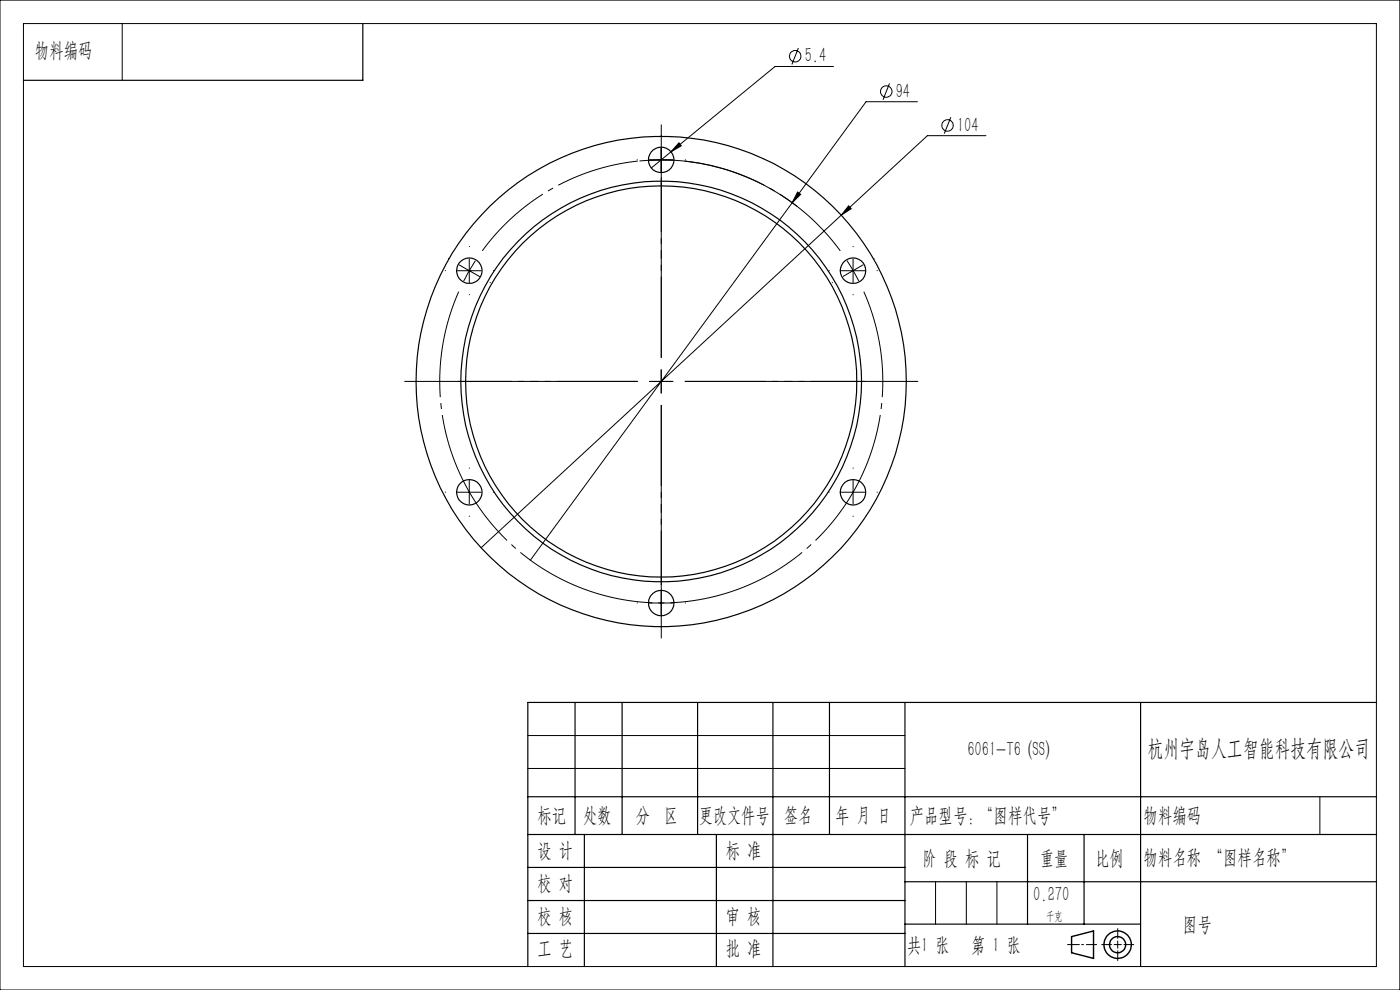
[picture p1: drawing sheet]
<svg xmlns="http://www.w3.org/2000/svg" width="297mm" height="210mm" viewBox="0 0 297 210" stroke-linecap="round" stroke-linejoin="round" font-family="sans-serif">
<g fill="none" stroke="#000" stroke-width=".25">
<path d="M77 5v12h-72M122 149v28M132 149v28M148 149v28M164 149v56M176 149v28M192 149v56M242 149v56M292 149h-180v56M112 169h180M112 177h180M124 177v28"/>
<path d="M152 177v28M218 177v19M230 177v19M112 184h80M112 191h80M112 198h80M192 187h100M192 196h50"/>
<circle cx="140.3" cy="33.9" r="2.7"/>
<circle cx="99.6" cy="57.4" r="2.7"/>
<circle cx="181" cy="57.4" r="2.71"/>
<circle cx="140.2" cy="80.9" r="42.5"/>
<circle cx="140.3" cy="80.9" r="41.5"/>
<circle cx="140.3" cy="80.9" r="52"/>
<circle cx="99.6" cy="104.4" r="2.7"/>
<circle cx="181" cy="104.4" r="2.71"/>
<circle cx="140.3" cy="127.9" r="2.69"/>
</g>
<g fill="none" stroke="#000" stroke-width=".21">
<path d="M0 0h297v210h-297zM5 5h287v200h-287zM25.9 5v12M169.4 10.2l-1.4 3.5M176.8 14.1h-12.4l-22.1 18.1M188.7 17.7l-1.4 3.5M135.7 34.1a47.1 47.1 0 0 1 33.4 9.7M137.8 33.9h5M140.3 31.4v5M142.3 32.2l-4.1 3.4M144 30.3l.5 .6-2.2 1.3zM194.6 21.6h-10.9l-15.6 21.4"/>
<path d="M201.7 24.9l-1.4 3.5M209.2 28.8h-12.5l-94.6 87.4M97 57.4h5.1M97.4 56.2l2.2 1.2M99.6 57.4l-1.2 2.2M99.6 54.9v5M99.6 57.4l2.1 1.3M100.9 55.3l-1.3 2.1M168.1 43l-55.6 75.8M169.2 40.7l.7 .5-1.8 1.8zM178.5 57.4h5M180 43.7l.6 .6-2.1 1.3z"/>
<path d="M181 54.9v5M140.3 78.4v5M137.8 80.9h5M97 104.4h5.1M99.6 101.9v5M178.5 104.4h5M181 101.9v5M137.8 127.9h5M140.3 125.4v5M112 156h80M112 163h80M280 169v8"/>
<path d="M198.5 187v9M205 187v9M211.5 187v9"/>
<circle cx="168.7" cy="11.9" r="1.2"/>
<circle cx="188" cy="19.4" r="1.21"/>
<circle cx="201" cy="26.6" r="1.2"/>
</g>
<g fill="none" stroke="#000" stroke-width=".21" stroke-dasharray="30.5 1.3 1.3 1.3" stroke-linecap="butt">
<path d="M135.3 33.9h-.2M140.3 33.9l-2.5 .1M140.3 33.9l2.5 .1M140.3 28.9v-.2M140.3 38.9v.2M140.3 33.9v-2.5M140.3 33.9v2.5M145.3 33.9h.2M94.6 57.4h-.2M95.3 54.9l-.2-.1M99.6 52.4v-.2M103.9 59.9l.2 .1"/>
<path d="M104.6 57.4h.2M176 57.4h-.2M176.7 59.9l-.2 .1M181 57.4l-1.3-2.1M181 57.4l1.2 2.2M181 52.4v-.2M181 57.4l2.2-1.2M181 57.4l-2.2 1.3M185.3 54.9l.2-.1M186 57.4h.2M99.6 62.4v.2M181 62.4v.2"/>
<path d="M99.6 99.4v-.2M140.3 80.9v-2.5M140.3 80.9h-2.5M140.3 80.9v2.5M140.3 80.9h2.5M181 99.4v-.2M94.6 104.4h-.2M99.6 109.4v.2M104.6 104.4h.2M176 104.4h-.2M181 109.4v.2M186 104.4h.2"/>
<path d="M135.3 127.9h-.2M140.3 122.9v-.2M140.3 132.9v.2M145.3 127.9h.2"/>
</g>
<path d="M135.3 34.2a47 47 0 0 0-33 19M178.3 53.2a47 47 0 0 0-33-19" fill="none" stroke="#000" stroke-width=".21" stroke-dasharray="30.5 1.3 1.3 1.3" stroke-dashoffset="12.8" stroke-linecap="butt"/>
<path d="M97.3 61.9a47 47 0 0 0 43 66 47 47 0 0 0 43-66" fill="none" stroke="#000" stroke-width=".21" stroke-dasharray="30.5 1.3 1.3 1.3" stroke-dashoffset="7.5" stroke-linecap="butt"/>
<g fill="none" stroke="#000" stroke-width=".3">
<path d="M227.3 198.7l4.7-1.2v5.8l-4.7-1.2z"/>
<circle cx="237.1" cy="200.4" r="1.71"/>
<circle cx="237.1" cy="200.4" r="2.91"/>
</g>
<path d="M140.3 75.9v-49.5M135.3 80.9h-49.5M140.3 85.9v49.5M145.3 80.9h49.5" fill="none" stroke="#000" stroke-width=".21" stroke-dasharray="30.5 1.3 1.3 1.3" stroke-dashoffset="7.6" stroke-linecap="butt"/>
<path d="M140.3 75.9v-38.2M135.3 80.9h-38.2M140.3 85.9v38.2M145.3 80.9h38.2" fill="none" stroke="#000" stroke-width=".21" stroke-dasharray="30.5 1.3 1.3 1.3" stroke-dashoffset="13.3" stroke-linecap="butt"/>
<path d="M237.1 199.1v-2.2M237.1 199.5v1.7M226.4 200.4h2.6M229.4 200.4h.5M230.4 200.4h2.3M233.7 200.4h2.2M236.3 200.4h1.7M237.1 201.6v2.2M238.4 200.4h2.2" fill="none" stroke="#000" stroke-width=".21" stroke-dasharray="6.3 1.3 1.3 1.3" stroke-linecap="butt"/>
<path d="M169.2 40.7l-1.1 2.3 1.8-1.8zM180 43.7l-1.5 1.9 2.1-1.3zM144 30.3l-1.7 1.9 2.2-1.3z" fill="#000"/>
<text font-size="4.9" x="243.4" y="160.4">杭州宇岛人工智能科技有限公司</text>
<g font-size="4.4">
<text x="7.4" y="12.1">物料编码</text>
<text x="170.7" y="13.2">5.4</text>
<text x="190" y="20.7">94</text>
<text x="203" y="27.9">104</text>
<text x="205.2" y="160.4">6061-T6 (SS)</text>
<text x="114" y="174.3">标记</text>
<text x="123.7" y="174.3">处数</text>
<text x="134.9" y="174.3">分 区</text>
<text x="148.3" y="174.3">更改文件号</text>
<text x="166.4" y="174.3">签名</text>
<text x="177.3" y="174.3">年 月 日</text>
<text x="193" y="174.3">产品型号：“图样代号”</text>
<text x="242.6" y="174.3">物料编码</text>
<text x="114" y="181.7">设 计</text>
<text x="154" y="181.7">标 准</text>
<text x="195.7" y="183.4">阶 段 标 记</text>
<text x="220.7" y="183.4">重量</text>
<text x="232.4" y="183.4">比例</text>
<text x="242.6" y="183.4">物料名称 “图样名称”</text>
<text x="114" y="188.9">校 对</text>
<text x="219.2" y="191.2">0.270</text>
<text x="114" y="195.7">校 核</text>
<text x="154" y="195.7">审 核</text>
<text x="251" y="197.4">图号</text>
<text x="114" y="202.6">工 艺</text>
<text x="154" y="202.6">批 准</text>
<text x="192.4" y="201.9">共 张</text>
<text x="195.4" y="201.9">1</text>
<text x="206" y="201.9">第 1 张</text>
</g>
<text font-size="2.5" x="221.9" y="195.2">千克</text>
</svg>
